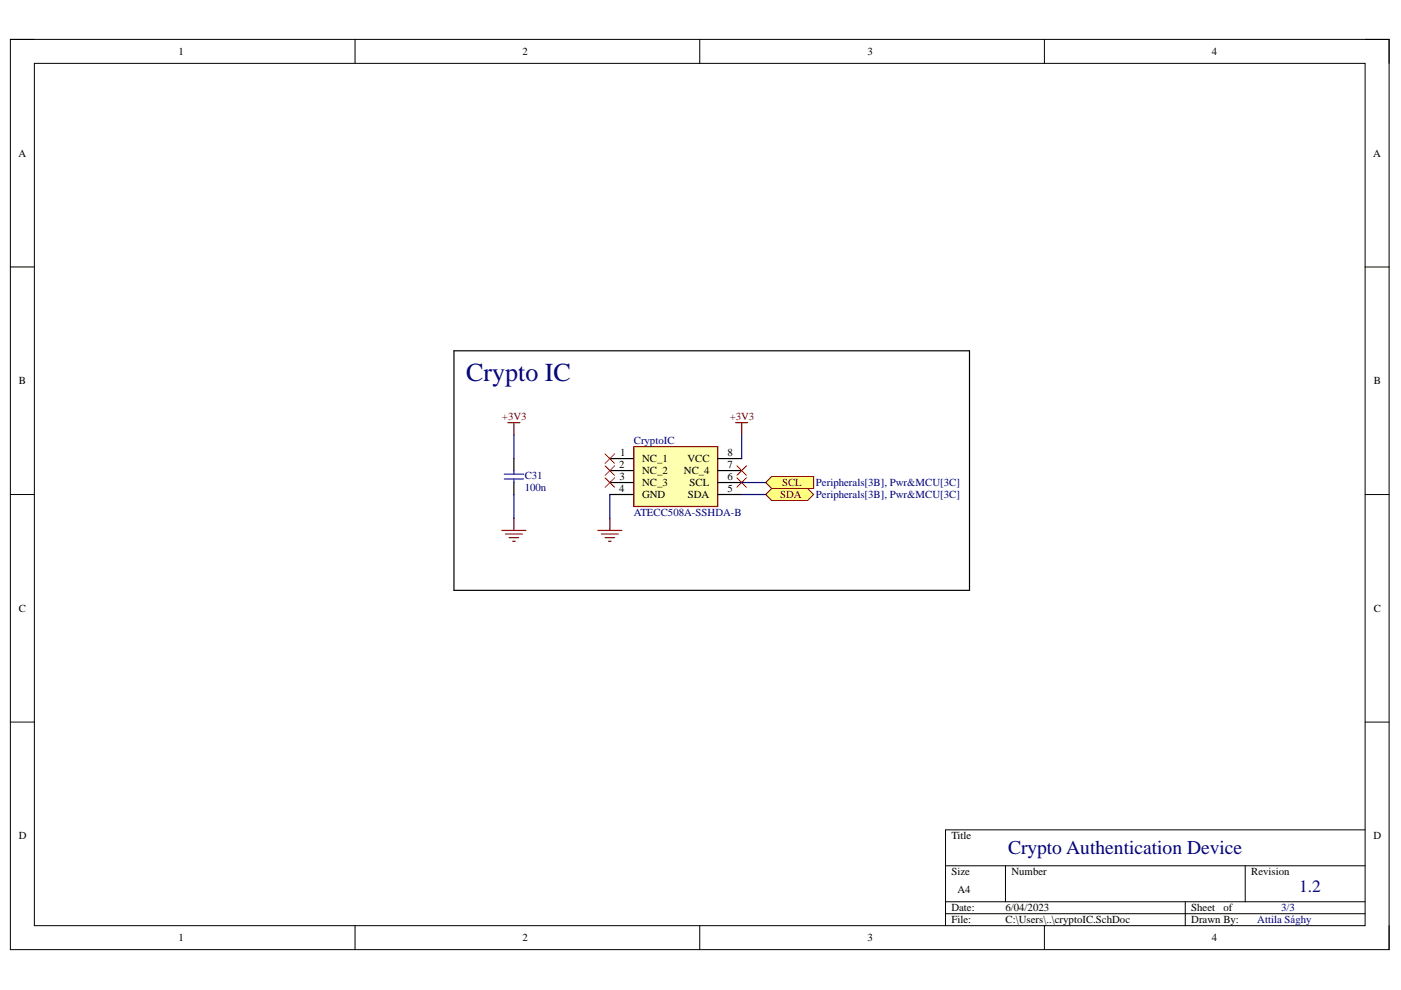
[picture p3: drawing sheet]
<svg xmlns="http://www.w3.org/2000/svg" width="297mm" height="210mm" viewBox="0 0 297 210" stroke-linecap="round" stroke-linejoin="round" font-family="sans-serif">
<path d="M2.2 8.4h292.3v192.9h-292.3z" fill="none" stroke="#000" stroke-width=".21"/>
<path d="M7.3 13.4h282.1v182.9h-282.1z" fill-rule="evenodd" fill="#fff"/>
<g fill="none" stroke="#000" stroke-width=".21">
<path d="M2.2 8.4h5.1M7.3 13.4h282.1v182.9h-282.1zM75.3 8.4v5M148.4 8.4v5M221.4 8.4v5M289.4 8.4h5.1v5M2.2 56.6h5.1M289.4 56.6h5.1M2.2 104.8h5.1M289.4 104.9h5.1M2.2 153.1h5.1M289.4 153.1h5.1"/>
<path d="M289.4 175.9h-88.9v20.4M75.3 196.3v5M148.4 196.3v5M200.5 183.6h88.9M200.5 191.2h88.9M200.5 193.7h88.9M213.2 183.6v7.6M221.4 196.3v5M251.3 191.2v5.1M264 183.6v7.6M294.5 196.3v5"/>
</g>
<path d="M134.4 94.7h17.8v12.7h-17.8z" fill-rule="evenodd" fill="#ffffb0"/>
<g fill="none" stroke="#800000" stroke-width=".25">
<path d="M134.4 94.7h17.8v12.7h-17.8zM156 89.6h2.5M157.3 89.6v2.6M106.4 112.5h5.1M107.2 113.2h3.5M107.9 114h2.1M108.7 114.8h.5M109 109.9v2.6M126.7 112.5h5.1M127.5 113.2h3.6M128.3 114h2M129 114.8h.5"/>
<path d="M129.3 109.9v2.6"/>
</g>
<path d="M109 97.2v2.6M129.3 97.2h5.1M129.3 99.8h5.1M152.2 97.2h5.1M152.2 99.8h5.1M109 102.3v2.5M129.3 102.3h5.1M129.3 104.8h5.1M152.2 102.3h5.1M152.2 104.8h5.1" fill="none" stroke="#000" stroke-width=".25"/>
<path d="M128.3 96.2l2 2M128.3 98.8l2 2M130.3 96.2l-2 2M130.3 98.8l-2 2M156.2 98.8l2.1 2M158.3 98.8l-2.1 2M128.3 101.3l2 2M130.3 101.3l-2 2" fill="none" stroke="#f00" stroke-width=".21"/>
<path d="M109 99.8v.7M106.9 100.5h4.1M106.9 101.5h4.1M109 101.5v.8" fill="none" stroke="#00f" stroke-width=".25"/>
<path d="M162.3 102.3l1.3-1.3h8.9v2.6h-8.9z" fill-rule="evenodd" fill="#ffff80"/>
<path d="M162.3 102.3l1.3-1.3h8.9v2.6h-8.9z" fill="none" stroke="#800000" stroke-width=".21"/>
<path d="M162.3 104.8l1.3-1.2h7.6l1.3 1.2-1.3 1.3h-7.6z" fill-rule="evenodd" fill="#ffff80"/>
<path d="M162.3 104.8l1.3-1.2h7.6l1.3 1.2-1.3 1.3h-7.6z" fill="none" stroke="#800000" stroke-width=".21"/>
<path d="M107.7 89.6h2.5M109 89.6v2.6" fill="none" stroke="#800000" stroke-width=".25"/>
<path d="M156.2 101.3l2.1 2M158.3 101.3l-2.1 2" fill="none" stroke="#f00" stroke-width=".21"/>
<path d="M96.2 74.4h109.4v50.8h-109.4z" fill="none" stroke="#000" stroke-width=".25"/>
<path d="M109 92.2v5M157.3 92.2v5M109 104.8v5.1M129.3 104.8v5.1M157.3 102.3h5M157.3 104.8h5" fill="none" stroke="#000080" stroke-width=".25"/>
<text font-size="5.5" fill="#000080" x="98.8" y="80.8">Crypto IC</text>
<text font-size="4.1" fill="#000080" x="213.8" y="181.1">Crypto Authentication Device</text>
<text font-size="3.7" fill="#000080" x="275.4" y="189.1">1.2</text>
<g font-size="2.3">
<text x="37.9" y="11.7">1</text>
<text x="110.8" y="11.7">2</text>
<text x="184" y="11.7">3</text>
<text x="256.9" y="11.7">4</text>
<text x="3.9" y="33.2">A</text>
<text x="291.1" y="33.2">A</text>
<text x="4" y="81.5">B</text>
<text x="291.3" y="81.5">B</text>
<text x="131.3" y="99.3">2</text>
<text x="131.4" y="101.8">3</text>
<text x="131.5" y="96.7">1</text>
<text x="136.2" y="98">NC_1</text>
<text x="136.2" y="100.5">NC_2</text>
<text x="145" y="100.5">NC_4</text>
<text x="145.8" y="98">VCC</text>
<text x="154.2" y="96.7">8</text>
<text x="154.2" y="99.3">7</text>
<text x="154.2" y="101.8">6</text>
<text x="131.3" y="104.3">4</text>
<text x="136.2" y="103.1">NC_3</text>
<text x="136.2" y="105.6">GND</text>
<text x="145.8" y="105.6">SDA</text>
<text x="146.2" y="103.1">SCL</text>
<text x="154.2" y="104.3">5</text>
<text x="4" y="129.7">C</text>
<text x="291.3" y="129.7">C</text>
<text x="4" y="178">D</text>
<text x="201.7" y="178">Title</text>
<text x="291.2" y="178">D</text>
<text x="201.7" y="185.6">Size</text>
<text x="214.4" y="185.6">Number</text>
<text x="265.3" y="185.6">Revision</text>
<text x="203" y="189.4">A4</text>
<text x="201.7" y="193.2">Date:</text>
<text x="201.7" y="195.7">File:</text>
<text x="213.2" y="193.2">6/04/2023</text>
<text x="213.2" y="195.7">C:\Users\..\cryptoIC.SchDoc</text>
<text x="252.6" y="193.2">Sheet</text>
<text x="252.6" y="195.7">Drawn By:</text>
<text x="259.4" y="193.2">of</text>
<text x="37.9" y="199.6">1</text>
<text x="110.8" y="199.6">2</text>
<text x="184" y="199.6">3</text>
<text x="256.9" y="199.6">4</text>
</g>
<g font-size="2.3" fill="#800000">
<text x="106.4" y="89.1">+3V3</text>
<text x="154.7" y="89.1">+3V3</text>
<text x="165.4" y="105.6">SDA</text>
<text x="165.8" y="103.1">SCL</text>
</g>
<g font-size="2.3" fill="#000080">
<text x="134.4" y="94.2">CryptoIC</text>
<text x="111.2" y="101.5">C31</text>
<text x="111.2" y="104.1">100n</text>
<text x="173" y="103.1">Peripherals[3B], Pwr&amp;MCU[3C]</text>
<text x="173" y="105.6">Peripherals[3B], Pwr&amp;MCU[3C]</text>
<text x="134.4" y="109.4">ATECC508A-SSHDA-B</text>
<text x="266.6" y="195.7">Attila Sághy</text>
<text x="271.6" y="193.2">3/3</text>
</g>
</svg>
